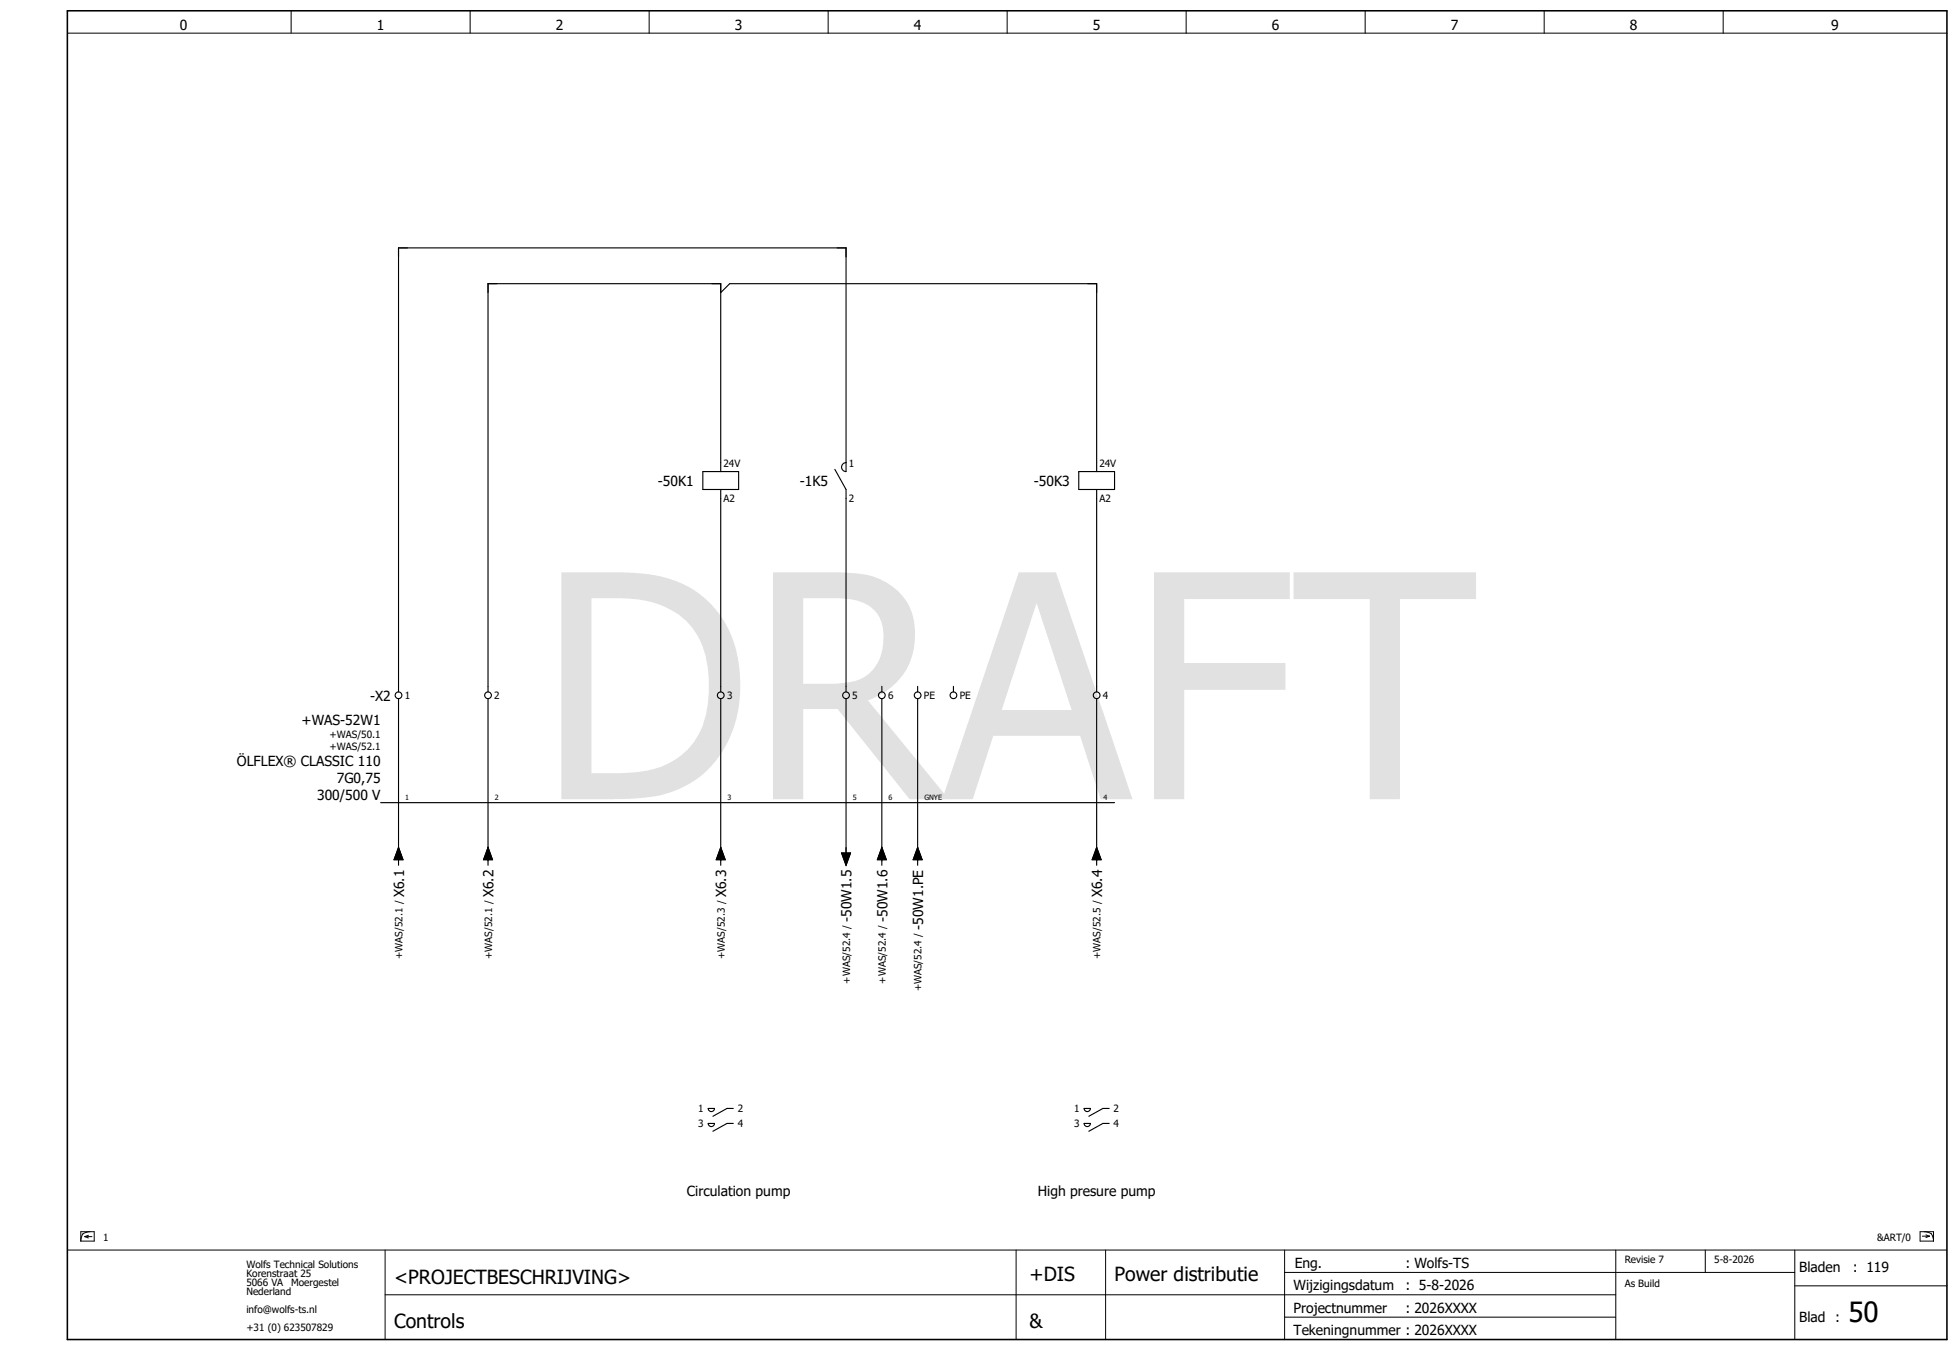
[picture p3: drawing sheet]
<svg xmlns="http://www.w3.org/2000/svg" width="438mm" height="302mm" viewBox="0 0 438 302" stroke-linecap="round" stroke-linejoin="round" font-family="sans-serif">
<g fill="none" stroke="#000" stroke-width=".22">
<path d="M15.1 7.4h420M65.1 2.4v5M105.1 2.4v5M145.1 2.4v5M185.1 2.4v5M225.1 2.4v5M265.1 2.4v5M305.1 2.4v5M345.1 2.4v5M385.1 2.4v5M15.1 279.4h420M18.1 275.3h3v2.1h-3z"/>
<path d="M18.5 275.8l-.3 .8-.1 .8M19 276.4h1.6M19 276.4l.8 .3M19.8 276.1l-.8 .3M20.2 275.3l-.9 .1-.8 .4M86.1 279.4v20M227.1 279.4v20M247.1 279.4v20M287.1 279.4v20M361.1 279.4v20M381.1 279.4v5M401.1 279.4v20"/>
<path d="M429.1 275.3h3v2.1h-3zM429.6 276.3h1.6M430 275.3l.8 .1 .8 .4M430.4 276l.8 .3M431.2 276.3l-.8 .3M431.6 275.8l.3 .8 .2 .8M86.1 289.4h275M287.1 284.4h114M287.1 294.4h74M401.1 287.4h34"/>
</g>
<path d="M15.1 2.4h420v297h-420z" fill="none" stroke="#000" stroke-width=".35"/>
<g fill="none" stroke="#000" stroke-width=".25">
<path d="M161.1 65.4l2-2h82v42M157.1 105.4h8v4h-8zM161.1 105.4v-42h-52v91.3M161.1 109.4v45.3M186.6 104.9l2.5 4.5M189.1 103.4a1 1 0 0 0-1 1 1 1 0 0 0 1 1v-50h-100v99.3M189.1 109.4v45.3M241.1 105.4h8v4h-8zM245.1 109.4v45.3M89.1 156.2v37.2M109.1 156.2v37.2M161.1 156.2v37.2"/>
<path d="M189.1 156.2v35.2M197.1 153.4v1.3M197.1 156.2v37.2M205.1 153.4v1.3M205.1 156.2v37.2M213.1 153.4v1.3M245.1 156.2v37.2M85.1 179.4h164M89.1 189.4l1 2.8h-2zM109.1 189.4l1 2.8h-2zM161.1 189.4l1 2.8h-2zM188.1 190.7h2l-1 2.7z"/>
<path d="M197.1 189.4l1 2.8h-2zM205.1 189.4l1 2.8h-2zM245.1 189.4l1 2.8h-2zM158.3 247.8h1.4a.7 .7 0 0 1-.7 .7 .7 .7 0 0 1-.7-.7zM158.3 251.1h1.4a.7 .7 0 0 1-.7 .7 .7 .7 0 0 1-.7-.7zM163.9 247.8h-1.4l-3.2 1.7M163.9 251.1h-1.4l-3.2 1.8M242.3 247.8h1.4a.7 .7 0 0 1-.7 .7 .7 .7 0 0 1-.7-.7zM242.3 251.1h1.4a.7 .7 0 0 1-.7 .7 .7 .7 0 0 1-.7-.7zM247.9 247.8h-1.4l-3.2 1.7M247.9 251.1h-1.4l-3.2 1.8"/>
<circle cx="89.1" cy="155.4" r=".75"/>
<circle cx="109.1" cy="155.4" r=".75"/>
<circle cx="161.1" cy="155.4" r=".75"/>
<circle cx="189.1" cy="155.4" r=".75"/>
<circle cx="197.1" cy="155.4" r=".75"/>
<circle cx="205.1" cy="155.4" r=".75"/>
<circle cx="213.1" cy="155.4" r=".75"/>
<circle cx="245.1" cy="155.4" r=".75"/>
</g>
<path d="M89.1 189.4l1 2.8h-2zM109.1 189.4l1 2.8h-2zM161.1 189.4l1 2.8h-2zM188.1 190.7h2l-1 2.7zM197.1 189.4l1 2.8h-2zM205.1 189.4l1 2.8h-2zM245.1 189.4l1 2.8h-2z" fill="#000" stroke="#000" stroke-width=".22"/>
<text font-size="69.7" fill="#e1e1e1" x="120.3" y="178.6">DRAFT</text>
<text font-size="6.2" x="413.1" y="295.4">50</text>
<g font-size="4.3">
<text x="88.1" y="286.9">&lt;PROJECTBESCHRIJVING&gt;</text>
<text x="230.1" y="286.4">+DIS</text>
<text x="249.1" y="286.4">Power distributie</text>
<text x="88.1" y="296.9">Controls</text>
<text x="230.1" y="296.9">&amp;</text>
</g>
<g font-size="3.1">
<text x="40.2" y="6.8">0</text>
<text x="84.2" y="6.8">1</text>
<text x="124.2" y="6.8">2</text>
<text x="164.2" y="6.8">3</text>
<text x="204.2" y="6.8">4</text>
<text x="244.2" y="6.8">5</text>
<text x="284.2" y="6.8">6</text>
<text x="324.2" y="6.8">7</text>
<text x="364.2" y="6.8">8</text>
<text x="409.2" y="6.8">9</text>
<text x="147" y="108.6">-50K1</text>
<text x="178.7" y="108.6">-1K5</text>
<text x="231" y="108.6">-50K3</text>
<text x="82.7" y="156.6">-X2</text>
<text x="67.4" y="162.1">+WAS-52W1</text>
<text x="52.9" y="171.3">ÖLFLEX® CLASSIC 110</text>
<text x="70.9" y="178.8">300/500 V</text>
<text x="75.3" y="175">7G0,75</text>
<text x="90.3" y="200.5" transform="rotate(-90 90.3 200.5)">X6.1</text>
<text x="110.3" y="200.5" transform="rotate(-90 110.3 200.5)">X6.2</text>
<text x="162.3" y="200.5" transform="rotate(-90 162.3 200.5)">X6.3</text>
<text x="246.3" y="200.5" transform="rotate(-90 246.3 200.5)">X6.4</text>
<text x="190.3" y="206.1" transform="rotate(-90 190.3 206.1)">-50W1.5</text>
<text x="198.3" y="206.1" transform="rotate(-90 198.3 206.1)">-50W1.6</text>
<text x="206.3" y="207.8" transform="rotate(-90 206.3 207.8)">-50W1.PE</text>
<text x="153.5" y="267.4">Circulation pump</text>
<text x="231.9" y="267.4">High presure pump</text>
<text x="289.3" y="283.4">Eng.</text>
<text x="314.1" y="283.4">: Wolfs-TS</text>
<text x="402.1" y="284.4">Bladen</text>
<text x="414.1" y="284.4">: 119</text>
<text x="289.1" y="288.4">Wijzigingsdatum</text>
<text x="289.1" y="293.4">Projectnummer</text>
<text x="314.1" y="288.4">: 5-8-2026</text>
<text x="314.1" y="293.4">: 2026XXXX</text>
<text x="289.1" y="298.4">Tekeningnummer : 2026XXXX</text>
<text x="402.1" y="295.4">Blad :</text>
</g>
<g font-size="2.2">
<text x="161.7" y="104.3">24V</text>
<text x="189.7" y="104.3">1</text>
<text x="245.7" y="104.3">24V</text>
<text x="161.7" y="112.2">A2</text>
<text x="189.7" y="112.2">2</text>
<text x="245.7" y="112.2">A2</text>
<text x="90.5" y="156.3">1</text>
<text x="110.5" y="156.3">2</text>
<text x="162.5" y="156.3">3</text>
<text x="190.5" y="156.3">5</text>
<text x="198.5" y="156.3">6</text>
<text x="206.5" y="156.3">PE</text>
<text x="214.5" y="156.3">PE</text>
<text x="246.5" y="156.3">4</text>
<text x="73.6" y="165">+WAS/50.1</text>
<text x="73.6" y="167.7">+WAS/52.1</text>
<text x="89.9" y="214.3" transform="rotate(-90 89.9 214.3)">+WAS/52.1 /</text>
<text x="109.9" y="214.3" transform="rotate(-90 109.9 214.3)">+WAS/52.1 /</text>
<text x="161.9" y="214.3" transform="rotate(-90 161.9 214.3)">+WAS/52.3 /</text>
<text x="245.9" y="214.3" transform="rotate(-90 245.9 214.3)">+WAS/52.5 /</text>
<text x="189.9" y="219.9" transform="rotate(-90 189.9 219.9)">+WAS/52.4 /</text>
<text x="197.9" y="219.9" transform="rotate(-90 197.9 219.9)">+WAS/52.4 /</text>
<text x="205.9" y="221.6" transform="rotate(-90 205.9 221.6)">+WAS/52.4 /</text>
<text x="156" y="248.6">1</text>
<text x="156" y="252">3</text>
<text x="164.9" y="248.6">2</text>
<text x="164.9" y="252">4</text>
<text x="240" y="248.6">1</text>
<text x="240" y="252">3</text>
<text x="248.9" y="248.6">2</text>
<text x="248.9" y="252">4</text>
<text x="23.1" y="277.4">1</text>
<text x="419.4" y="277.4">&amp;ART/0</text>
<text x="55.1" y="283.4">Wolfs Technical Solutions</text>
<text x="55.1" y="285.4">Korenstraat 25</text>
<text x="55.1" y="287.4">5066 VA</text>
<text x="65.1" y="287.4">Moergestel</text>
<text x="363.1" y="282.4">Revisie 7</text>
<text x="363.1" y="287.6">As Build</text>
<text x="383.1" y="282.4">5-8-2026</text>
<text x="55.1" y="289.4">Nederland</text>
<text x="55.1" y="293.4">info@wolfs-ts.nl</text>
<text x="55.1" y="297.4">+31 (0) 623507829</text>
</g>
<g font-size="1.6">
<text x="90.6" y="178.9">1</text>
<text x="110.6" y="178.9">2</text>
<text x="162.6" y="178.9">3</text>
<text x="190.6" y="178.9">5</text>
<text x="198.6" y="178.9">6</text>
<text x="206.6" y="178.9">GNYE</text>
<text x="246.6" y="178.9">4</text>
</g>
</svg>
